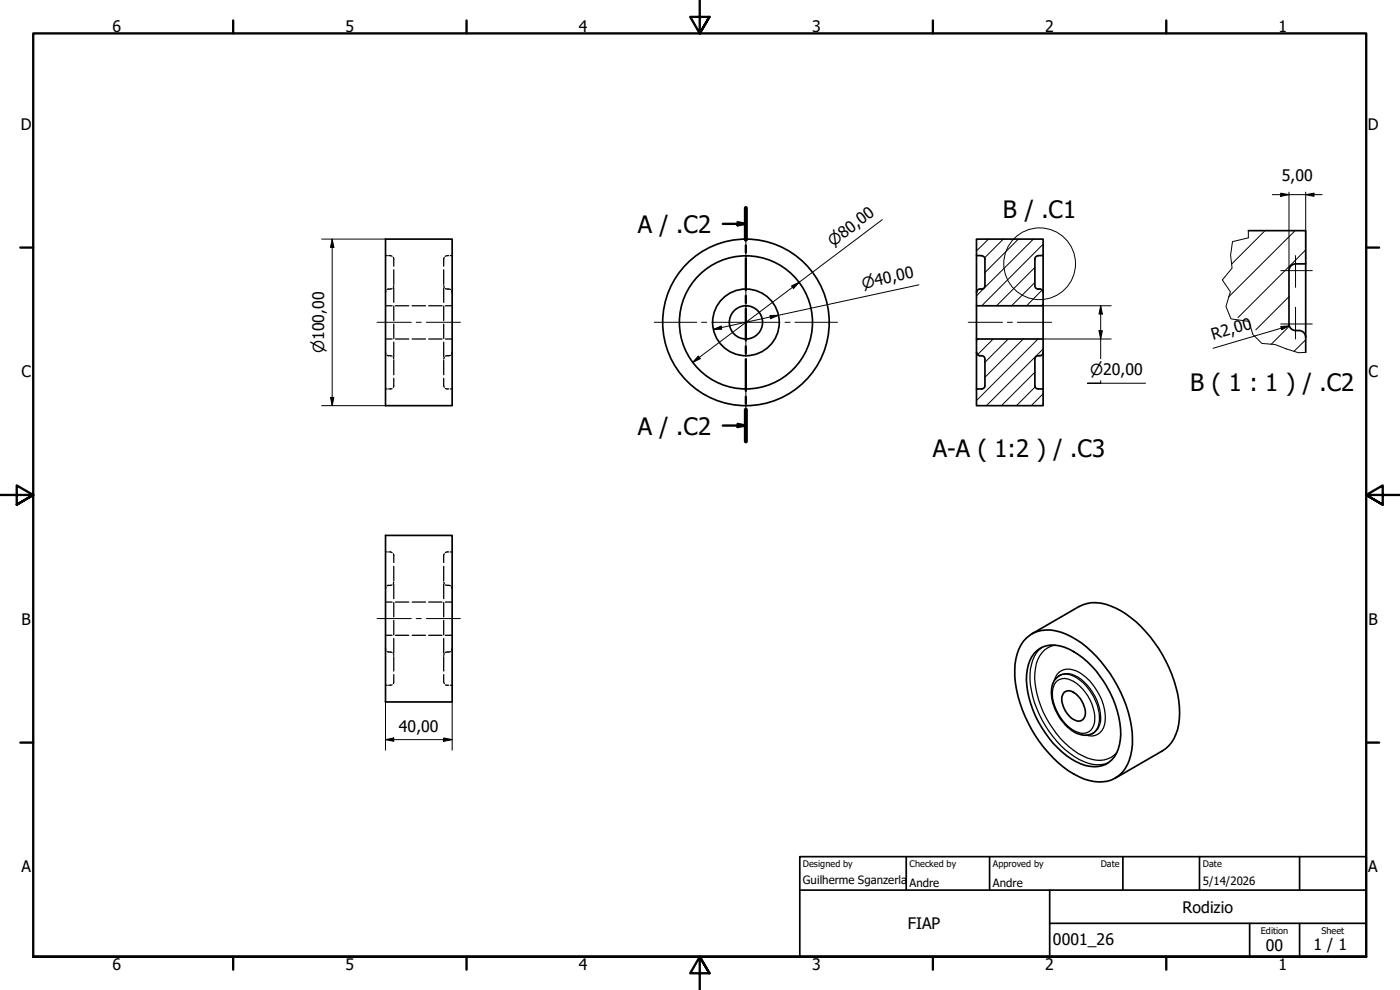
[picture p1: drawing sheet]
<svg xmlns="http://www.w3.org/2000/svg" width="420mm" height="297mm" viewBox="0 0 420 297" stroke-linecap="round" stroke-linejoin="round" font-family="sans-serif">
<!-- layer: Hatch (ISO) -->
<g fill="none" stroke="#000" stroke-width=".3">
<path d="M296.7 71.7l-3.6 3.6M301.1 71.7l-5.6 5.7M305.6 71.7l-10 10.1M310.1 71.7l-17 17.1M313.1 73.3l-18.5 18.4M379.7 69.2l-10.1 10M388.7 69.2l-20 19.9M391.9 75l-20.4 20.3M310.6 84.8l-7 6.9M310.6 80.2l-11.5 11.5M312.7 87l-4.6 4.7M313.1 91.2l-.6 .5"/>
<path d="M386.8 89l-9.9 10M387 97.8l-5.5 5.5M293.6 101.7l-.5 .5M298.1 101.7l-4.7 4.7M302.6 101.7l-7 7M307.1 101.7l-11.5 11.5M310.6 111.7l-10.1 10M310.7 116.1l-5.6 5.6M311.5 101.7l-18.4 18.5M313.1 118.2l-3.6 3.5M313.1 104.7l-17.1 17M391.9 102l-3.5 3.4"/>
</g>
<!-- layer: Hidden (ISO) -->
<g fill="none" stroke="#000" stroke-width=".38">
<path d="M115.7 76.7h.5M116.6 76.7l1.1 .2M118 77.2l.2 2.7M133.3 77.2l-.1 .5v2.2M134.7 76.7l-1 .2M135.2 76.7h.5M115.7 91.7h2M115.8 87.2l-.1 .5M116.8 86.7l-.6 .2M117.7 86.6l-.7 .1M118.2 85.7l-.2 .5M118.2 80.9v4.4"/>
<path d="M118.2 86.4v4.3M118.2 91.8v4.4M118.2 97.3v4.3M118.7 91.7h4M123.7 91.7h4M128.7 91.7h4M133.2 85.7l.1 .5M133.2 80.9v4.4M133.2 86.4v4.3M133.2 91.8v4.4M133.2 97.3v4.3M133.7 86.6l.7 .1"/>
<path d="M133.7 91.7h2M134.5 86.7l.7 .2M135.5 87.2l.2 .5M115.7 105.7l.1 .5M115.7 116.7h.5M115.7 101.7h2M116.2 106.6l.6 .1M117 106.7l.7 .2M117.7 116.6l-1.1 .1M118 107.2l.2 .5M118.2 113.5l-.2 2.7M118.2 102.7v4.3"/>
<path d="M118.2 108.1v4.3M118.7 101.7h4M123.7 101.7h4M128.7 101.7h4M133.2 113.5v2.2l.1 .5M133.2 102.7v4.3M133.2 108.1v4.3M133.3 107.2l-.1 .5M133.7 116.6l1 .1M133.7 101.7h2M134.4 106.7l-.7 .2M135.2 106.6l-.7 .1"/>
<path d="M135.2 116.7h.5M135.7 105.7l-.2 .5M115.7 165.6h.5M115.8 176.1l-.1 .5M116.6 165.6l1.1 .2M116.8 175.6l-.6 .2M117.7 175.5l-.7 .1M118 166.2l.2 2.6M118.2 174.6l-.2 .5M118.2 169.9v4.3M118.2 175.3v4.3M133.2 174.6l.1 .5"/>
<path d="M133.2 169.9v4.3M133.2 175.3v4.3M133.3 166.2l-.1 .4v2.2M133.7 175.5l.7 .1M134.5 175.6l.7 .2M134.7 165.6l-1 .2M135.2 165.6h.5M135.5 176.1l.2 .5M115.7 194.6l.1 .5M115.7 180.6h2M115.7 190.6h2M116.2 195.5l.6 .1"/>
<path d="M117 195.6l.7 .2M118 196.1l.2 .5M118.2 180.8v4.3M118.2 186.2v4.3M118.2 191.6v4.3M118.2 197v4.3M118.7 180.6h4M118.7 190.6h4M123.7 180.6h4M123.7 190.6h4M128.7 180.6h4M128.7 190.6h4"/>
<path d="M133.2 180.8v4.3M133.2 186.2v4.3M133.2 191.6v4.3M133.2 197v4.3M133.3 196.1l-.1 .5M133.7 180.6h2M133.7 190.6h2M134.4 195.6l-.7 .2M135.2 195.5l-.7 .1M135.7 194.6l-.2 .5M115.7 205.6h.5M117.7 205.5l-1.1 .1"/>
<path d="M118.2 202.4l-.2 2.7M133.2 202.4v2.2l.1 .5M133.7 205.5l1 .1M135.2 205.6h.5"/>
</g>
<!-- layer: Visible (ISO) -->
<g fill="none" stroke="#000" stroke-width=".51">
<path d="M115.7 71.7h20v50h-20zM293.1 76.7v15h20v-4M294.6 76.7h-1.5v-5h20v5h-1.5M294.6 76.8a.98 .98 0 0 1 1 .9v8M311.6 76.8a.98 .98 0 0 0-1 .9v8M313.1 76.7v11M374.6 69.2h17.3v10h-3.1M388.8 79.2a2 2 0 0 0-2 2v16M391.9 79.2v26.5M293.1 91.7v10M294.1 86.7h.5M294.1 86.7a.98 .98 0 0 0-1 1"/>
<path d="M295.6 85.7a.98 .98 0 0 1-1 1M310.6 85.7a1.12 1.12 0 0 0 1.5 1M312.1 86.7a.98 .98 0 0 1 1 1M313.1 91.7v10M386.8 97.2a2 2 0 0 0 2 2M388.8 99.2a2.29 2.29 0 0 1 3.1 2M293.1 105.7a.98 .98 0 0 0 1 1M294.1 106.7h.5M294.6 106.7a.98 .98 0 0 1 1 1v8M295.6 115.7a.98 .98 0 0 1-1 1M310.6 115.7a.99 .99 0 0 0 1 1h1.5v5h-20v-5h1.5M312.1 106.7a1.16 1.16 0 0 0-1.5 1v8"/>
<path d="M313.1 105.7a.98 .98 0 0 1-1 1M313.1 105.7v-4h-20v15M313.1 105.7v11M115.7 160.6h20v50h-20zM308 191.4a9.9 9.9 0 0 1 10.3-1.7 30.3 30.3 0 0 1 14.8 12.3 34.9 34.9 0 0 1 6.6 23 10.4 10.4 0 0 1-7.2 9.4 15.6 15.6 0 0 1-11.9-3.1 39.3 39.3 0 0 1-16.1-30.1 13.8 13.8 0 0 1 3.5-9.8zM309.7 190.2l14.1-8.2a11.7 11.7 0 0 1 11 .4 37.7 37.7 0 0 1 17.6 21.9 24.9 24.9 0 0 1 .5 15.9 9.6 9.6 0 0 1-4 5.1l-14.2 8.2M310.3 196.1a7.9 7.9 0 0 1 9.1-1.9 29 29 0 0 1 15.9 19.3 16.5 16.5 0 0 1-.8 13.6 7.7 7.7 0 0 1-8.8 2.6 25.2 25.2 0 0 1-13.1-11.5 26.6 26.6 0 0 1-4.3-17.2 10.3 10.3 0 0 1 2-4.9zM318.3 202.6a5.5 5.5 0 0 0-2.7 5.9 14.3 14.3 0 0 0 8.2 11.8l2.1 .3 2.3-.7M319.3 207.8a2.58 2.58 0 0 1 3.6 .4 7.9 7.9 0 0 1 2.8 6.4 2.1 2.1 0 0 1-3.5 1.3 7.7 7.7 0 0 1-3.5-6.9z"/>
<circle cx="223.9" cy="96.7" r="10"/>
<circle cx="223.9" cy="96.7" r="20"/>
<circle cx="223.9" cy="96.7" r="5"/>
<circle cx="223.9" cy="96.7" r="25"/>
</g>
<!-- layer: Visible Narrow (ISO) -->
<path d="M312.7 194.2a10.9 10.9 0 0 0-3.6 9.7 31.3 31.3 0 0 0 14.8 24 9.9 9.9 0 0 0 8.8 .9M316.5 193.6a7.5 7.5 0 0 0-5.7 6.9 25.7 25.7 0 0 0 4.2 16.6 23.1 23.1 0 0 0 12.7 10.7 7.2 7.2 0 0 0 7.5-1.9M316.4 204.2a4.4 4.4 0 0 1 6.6-2.9 16.8 16.8 0 0 1 8.7 15.2 4.3 4.3 0 0 1-5.8 4.1M317.3 204.3a4.2 4.2 0 0 1 4.9 .2 13.7 13.7 0 0 1 6.3 12.3 3.7 3.7 0 0 1-5.9 2.6 13.9 13.9 0 0 1-6.8-12 4.7 4.7 0 0 1 1.5-3.1zM317.9 202.7a5.5 5.5 0 0 1 6.2 1.4 15.4 15.4 0 0 1 5.8 12.2 4.8 4.8 0 0 1-2 3.8M318.3 202.6a6.3 6.3 0 0 1 7.1 2 14.6 14.6 0 0 1 4.7 12.5 4.2 4.2 0 0 1-1.9 2.8" fill="none" stroke="#000" stroke-width=".38"/>
<!-- layer: Break Line (ISO) -->
<path d="M374.6 69.2v2.2l-4.7 1.1-.6 4.1 .5 3.8-3 3.6 2.5 3.6-1.4 4.3 1.5 3.8 5.4 .7 1.2 3.9 2.7 2.7 4 .4 7 2.4 2.2-.1" fill="none" stroke="#000" stroke-width=".3"/>
<!-- layer: Section Line (ISO) -->
<g fill="none" stroke="#000" stroke-width=".7">
<path d="M216.9 67.2h6.9M221.4 66.7l2.4 .5-2.4 .4zM223.8 62.4v9.5M223.8 73.6v2.1M223.8 77.5v9.5M223.8 88.8v2.1M223.8 92.6v9.6M223.8 103.9v2.1M223.8 107.7v9.6M223.8 119v2.1M216.9 127.7h6.9M221.4 127.2l2.4 .5-2.4 .4z"/>
<path d="M223.8 122.9v9.5"/>
</g>
<path d="M223.8 62.4v9.5M223.8 122.9v9.5" fill="none" stroke="#000" stroke-width="1.2"/>
<path d="M221.4 66.7l2.4 .5-2.4 .4zM221.4 127.2l2.4 .5-2.4 .4z" fill="#000"/>
<!-- layer: Detail Boundary (ISO) -->
<circle cx="312" cy="79.1" r="10.8" fill="none" stroke="#000" stroke-width=".3"/>
<!-- layer: Border (ISO) -->
<g fill="none" stroke="#000" stroke-width=".7">
<path d="M70 6.1v3.9M140 6.1v3.9M210 0v10l-2.9-4.9h5.8l-2.9 4.9 2.9-4.9M280 6.1v3.9M350 6.1v3.9M6.1 74.3h3.9M410 74.3h3.9M0 148.5h10l-5-2.8v5.7l5-2.9-5 2.9M420 148.5h-10l5-2.8v5.7l-5-2.9 5 2.9M6.1 222.8h3.9M410 222.8h3.9M10 287.1v-277.1h400v277.1h-400h400"/>
<path d="M70 287.1v3.8M140 287.1v3.8M212.9 292l-2.9-4.9 2.9 4.9h-5.8l2.9-4.9v9.9M280 287.1v3.8M350 287.1v3.8"/>
</g>
<!-- layer: Title (ISO) -->
<path d="M240 257h170v30.1h-170zM272 257v10.1M297 257v10.1M337 257v10.1M360 257v10.1M390 257v10.1M240 267.1h170M315 277h95M315 267.1v20M375 277v10.1M390 277v10.1" fill="none" stroke="#000" stroke-width=".51"/>
<!-- layer: Centerline (ISO) -->
<path d="M113.2 96.7h10.2M124.9 96.7h1.5M128 96.7h10.2M290.6 96.7h10.3M302.3 96.7h1.5M305.3 96.7h10.3M113.2 185.6h10.2M124.9 185.6h1.5M128 185.6h10.2" fill="none" stroke="#000" stroke-width=".3"/>
<!-- layer: Center Mark (ISO) -->
<g fill="none" stroke="#000" stroke-width=".3">
<path d="M223.8 69.2v12.8M388.8 76.7v9.5M196.3 96.7h12.8M210.6 96.7h1.5M213.6 96.7h20.5M223.8 83.5v1.4M223.8 86.5v20.5M235.6 96.7h1.5M238.6 96.7h12.7M384.4 81.2h9.4M384.4 97.2h9.4M388.8 92.2v9.5"/>
<path d="M223.8 108.4v1.6M223.8 111.5v12.7"/>
</g>
<!-- layer: Dimension (ISO) -->
<g fill="none" stroke="#000" stroke-width=".3">
<path d="M381.8 58.4h15M384.4 58l2.4 .4-2.4 .5zM386.8 57.6v23.5M391.9 58.4l2.4-.4v.9zM391.9 57.6v21.6M96.5 71.7h19.2M99.7 71.7l.5 2.5h-1zM99.7 71.7v50M264.8 65.9l-57 42.9M214.1 98.9l2.3-1.1 .2 1zM231.1 94.7l2.5-.1-2.3 1zM237.6 85.8l2.2-1.1-1.7 1.9z"/>
<path d="M275.8 85.5l-61.7 13.4M313.1 91.7h20.4M329.8 99.2h1l-.5 2.5zM330.3 91.7l.5 2.5h-1zM330.3 91.7v15.9M384.4 98l2.5-.2-2.2 1.1zM386.9 97.8l-22.9 6.7M99.2 119.2h1l-.5 2.5zM209.5 106.9l.7 .7-2.4 1.2zM313.1 101.7h20.4M330.3 114.2v.8h-3.9h17.4M96.5 121.7h19.2"/>
<path d="M115.7 210.6v14.5M135.7 210.6v14.5M115.7 221.9l2.5-.5v1zM115.7 221.9h20M133.2 221.4l2.5 .5-2.5 .5z"/>
</g>
<g fill="#000">
<path d="M384.4 58l2.4 .4-2.4 .5zM391.9 58.4l2.4-.4v.9zM99.7 71.7l.5 2.5h-1zM214.1 98.9l2.3-1.1 .2 1zM231.1 94.7l2.5-.1-2.3 1zM237.6 85.8l2.2-1.1-1.7 1.9zM329.8 99.2h1l-.5 2.5zM330.3 91.7l.5 2.5h-1zM384.4 98l2.5-.2-2.2 1.1zM99.2 119.2h1l-.5 2.5zM209.5 106.9l.7 .7-2.4 1.2zM115.7 221.9l2.5-.5v1z"/>
<path d="M133.2 221.4l2.5 .5-2.5 .5z"/>
</g>
<g font-size="7.2">
<text x="301" y="65.5">B / .C1</text>
<text x="191.4" y="69.9">A / .C2</text>
<text x="357.2" y="117.2">B ( 1 : 1 ) / .C2</text>
<text x="191.4" y="130.4">A / .C2</text>
<text x="279.9" y="137">A-A ( 1:2 ) / .C3</text>
</g>
<g font-size="4.8">
<text x="33.7" y="9.6">6</text>
<text x="103.7" y="9.6">5</text>
<text x="173.7" y="9.6">4</text>
<text x="243.7" y="9.6">3</text>
<text x="313.7" y="9.6">2</text>
<text x="383.7" y="9.6">1</text>
<text x="6.2" y="38.9">D</text>
<text x="410.5" y="38.9">D</text>
<text x="384.7" y="54.3">5,00</text>
<text x="364.1" y="102" transform="rotate(-17 364.1 102)">R2,00</text>
<text x="6.4" y="113.1">C</text>
<text x="410.7" y="113.1">C</text>
<text x="6.4" y="187.4">B</text>
<text x="410.7" y="187.4">B</text>
<text x="119.7" y="219.5">40,00</text>
<text x="6.4" y="261.7">A</text>
<text x="410.7" y="261.7">A</text>
<text x="354.9" y="273.9">Rodizio</text>
<text x="272.4" y="278.8">FIAP</text>
<text x="316" y="283.4">0001_26</text>
<text x="379.9" y="285.3">00</text>
<text x="394.2" y="285">1 / 1</text>
<text x="33.7" y="290.9">6</text>
<text x="103.7" y="290.9">5</text>
<text x="173.7" y="290.9">4</text>
<text x="243.7" y="290.9">3</text>
<text x="313.7" y="290.9">2</text>
<text x="383.7" y="290.9">1</text>
</g>
<g font-size="4.6">
<text x="250.1" y="74" transform="rotate(-37 250.1 74)">⌀80,00</text>
<text x="259" y="86.6" transform="rotate(-12 259 86.6)">⌀40,00</text>
<text x="97.3" y="106" transform="rotate(-90 97.3 106)">⌀100,00</text>
<text x="327.2" y="112.6">⌀20,00</text>
</g>
<g font-size="3.4">
<text x="241" y="265.4">Guilherme Sganzerla</text>
<text x="273" y="266">Andre</text>
<text x="298" y="266">Andre</text>
<text x="361" y="265.5">5/14/2026</text>
</g>
<g font-size="2.7">
<text x="241" y="260.1">Designed by</text>
<text x="273" y="260.1">Checked by</text>
<text x="298" y="260.1">Approved by</text>
<text x="330.3" y="260">Date</text>
<text x="361" y="260">Date</text>
<text x="378.4" y="280.1">Edition</text>
<text x="396.6" y="280.1">Sheet</text>
</g>
</svg>
